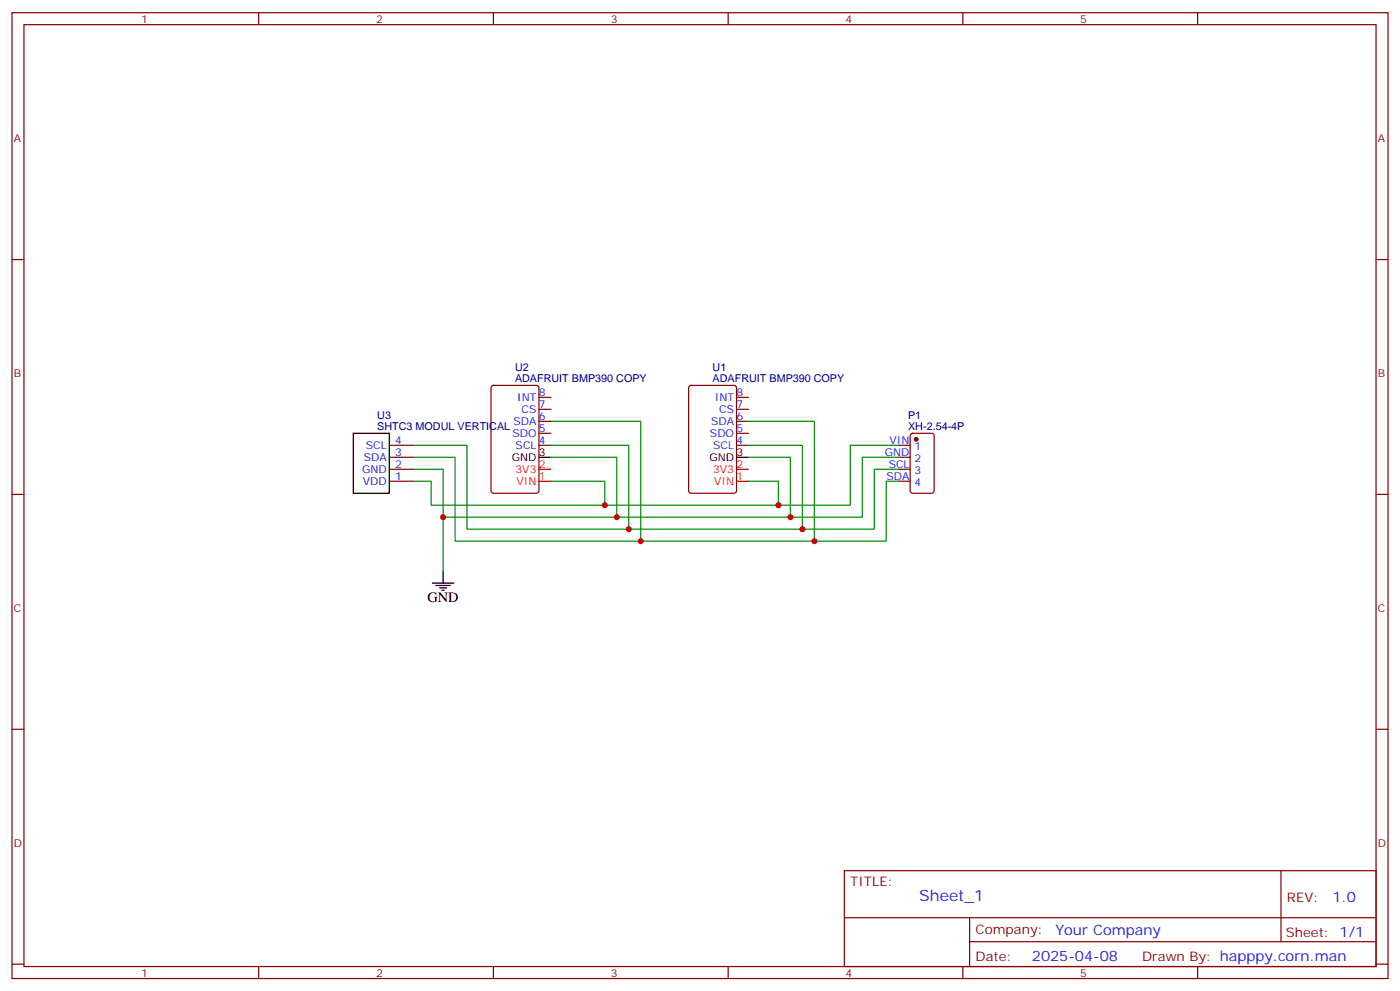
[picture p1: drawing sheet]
<svg xmlns="http://www.w3.org/2000/svg" width="412mm" height="292mm" viewBox="0 0 412 292" stroke-linecap="round" stroke-linejoin="round" font-family="sans-serif">
<g fill="none" stroke="#870000" stroke-width=".35">
<path d="M3.5 3.7h405.4v284.4h-405.4zM7.1 7.3h398.2v277.3h-398.2zM76.2 3.7v3.6M145.3 3.7v3.6M214.5 3.7v3.6M283.6 3.7v3.6M352.8 3.7v3.6M3.5 76.4h3.6M405.3 76.4h3.6M144.9 113.7l.4-.2h12.7l.7 .4v30.6l-.4 .6-13 .1-.6-.5-.1-30.5zM158.7 117h3.6M203.1 113.7l.5-.2h12.7l.6 .4 .1 30.6-.5 .6-12.9 .1-.7-.5-.1-30.5z"/>
<path d="M217 117h3.5M114.7 131.1h7M114.7 138.1h7M114.7 134.6h7M158.7 124h3.6M158.7 120.5h3.6M158.7 131.1h3.6M158.7 127.6h3.6M217 124h3.5M217 120.5h3.5M217 131.1h3.5M217 127.6h3.5"/>
<path d="M264.6 131.1h3.5M264.6 138.1h3.5M264.6 134.6h3.5M268.3 127.8l.5-.2h5.7l.6 .4 .1 16.5-.5 .6-5.9 .1-.6-.5-.1-16.4zM3.5 145.6h3.6M114.7 141.7h7M264.6 141.7h3.5M405.3 145.6h3.6M3.5 214.7h3.6M405.3 214.7h3.6M248.7 256.3h156.6v28.3h-156.6zM377.3 256.4v20.8"/>
<path d="M248.7 270.2h156.5M285.6 277.2h119.6M285.6 270.2v14.1M3.5 283.8h3.6M76.2 284.6v3.5M145.3 284.6v3.5M214.5 284.6v3.5M283.6 284.6v3.5M352.8 284.6v3.5M405.3 283.8h3.6"/>
</g>
<path d="M158.7 138.1h3.6M217 138.1h3.5M158.7 141.7h3.6M217 141.7h3.5" fill="none" stroke="#f00" stroke-width=".35"/>
<path d="M104.1 127.6h10.6v17.6h-10.6zM158.7 134.6h3.6M217 134.6h3.5M127.4 171.7h6.3M128.4 172.4h4.2M129.5 173.1h2.1M130.2 173.8h.7M130.5 168.1v3.6" fill="none" stroke="#000" stroke-width=".35"/>
<g fill="none" stroke="#008700" stroke-width=".35">
<path d="M121.7 138.1h8.8v14.2h51.2M121.7 134.6h12.4v24.7h54.6M121.7 131.1h15.9v24.7h47.6M162.3 134.6h19.4v17.7h51.1v-17.7h-12.3M162.3 131.1h22.9v24.7h51.2v-24.7h-15.9M162.3 124h26.4v35.3h51.2v-35.3h-19.4M264.6 138.1h-7.1v17.7h-21.1M264.6 134.6h-10.6v17.7h-21.2M264.6 131.1h-14.1v17.6h-21.2M121.7 141.7h5.3v7h51.2M130.5 152.3v15.8M162.3 141.7h15.9v7h51.1v-7h-8.8"/>
<path d="M264.6 141.7h-3.5v17.6h-21.2"/>
</g>
<circle cx="269.9" cy="129.3" r=".53" fill="#870000" stroke="#870000" stroke-width=".35"/>
<g fill="#c00">
<circle cx="178.2" cy="148.7" r=".88"/>
<circle cx="181.7" cy="152.3" r=".88"/>
<circle cx="188.7" cy="159.3" r=".88"/>
<circle cx="185.2" cy="155.8" r=".88"/>
<circle cx="239.9" cy="159.3" r=".88"/>
<circle cx="236.4" cy="155.8" r=".88"/>
<circle cx="232.8" cy="152.3" r=".88"/>
<circle cx="229.3" cy="148.7" r=".88"/>
<circle cx="130.5" cy="152.3" r=".88"/>
</g>
<text font-size="4.6" fill="#00f" x="270.8" y="265.4">Sheet_1</text>
<text font-size="4.2" x="125.9" y="177.3">GND</text>
<g font-size="4.2" fill="#00f">
<text x="392.5" y="265.6">1.0</text>
<text x="310.9" y="275.2">Your Company</text>
<text x="304" y="283">2025-04-08</text>
</g>
<g font-size="3.9" fill="#800">
<text x="250.5" y="260.9">TITLE:</text>
<text x="379.1" y="265.6">REV:</text>
<text x="287.4" y="275.1">Company:</text>
<text x="378.7" y="275.7">Sheet: 1/1</text>
<text x="287.4" y="282.8">Date:</text>
<text x="336.4" y="282.9">Drawn By: happpy.corn.man</text>
</g>
<g font-size="3.2" fill="#800">
<text x="41.6" y="6.7">1</text>
<text x="110.8" y="6.7">2</text>
<text x="179.9" y="6.7">3</text>
<text x="249.1" y="6.7">4</text>
<text x="318.2" y="6.7">5</text>
<text x="4.1" y="41.8">A</text>
<text x="405.9" y="41.8">A</text>
<text x="4.1" y="111">B</text>
<text x="405.9" y="111">B</text>
<text x="4.1" y="180.1">C</text>
<text x="405.9" y="180.1">C</text>
<text x="4.1" y="249.3">D</text>
<text x="405.9" y="249.3">D</text>
<text x="41.6" y="287.5">1</text>
<text x="110.8" y="287.5">2</text>
<text x="179.9" y="287.5">3</text>
<text x="249.1" y="287.5">4</text>
<text x="318.2" y="287.5">5</text>
</g>
<g font-size="3.2" fill="#000080">
<text x="151.7" y="112.4">ADAFRUIT BMP390 COPY</text>
<text x="151.7" y="109.2">U2</text>
<text x="209.9" y="112.4">ADAFRUIT BMP390 COPY</text>
<text x="209.9" y="109.2">U1</text>
<text x="111.1" y="123.3">U3</text>
<text x="267.5" y="123.3">P1</text>
<text x="111.1" y="126.5">SHTC3 MODUL VERTICAL</text>
<text x="267.5" y="126.5">XH-2.54-4P</text>
</g>
<g font-size="3.2" fill="#00f">
<text x="152.4" y="118">INT</text>
<text x="158.7" y="116.6">8</text>
<text x="210.6" y="118">INT</text>
<text x="217" y="116.6">8</text>
<text x="151.3" y="125.1">SDA</text>
<text x="153.7" y="121.6">CS</text>
<text x="158.7" y="123.7">6</text>
<text x="158.7" y="120.2">7</text>
<text x="209.5" y="125.1">SDA</text>
<text x="211.9" y="121.6">CS</text>
<text x="217" y="123.7">6</text>
<text x="217" y="120.2">7</text>
<text x="116.4" y="130.7">4</text>
<text x="150.9" y="128.6">SDO</text>
<text x="158.7" y="130.7">4</text>
<text x="158.7" y="127.2">5</text>
<text x="209.1" y="128.6">SDO</text>
<text x="217" y="130.7">4</text>
<text x="217" y="127.2">5</text>
<text x="262.1" y="130.7">VIN</text>
<text x="107.2" y="135.7">SDA</text>
<text x="107.8" y="132.2">SCL</text>
<text x="116.4" y="137.8">2</text>
<text x="116.4" y="134.3">3</text>
<text x="151.9" y="132.2">SCL</text>
<text x="210.1" y="132.2">SCL</text>
<text x="260.7" y="134.3">GND</text>
<text x="261.8" y="137.8">SCL</text>
<text x="269.4" y="136">2</text>
<text x="269.4" y="132.5">1</text>
<text x="106.7" y="139.2">GND</text>
<text x="106.9" y="142.7">VDD</text>
<text x="116.4" y="141.3">1</text>
<text x="261.2" y="141.3">SDA</text>
<text x="269.4" y="143.1">4</text>
<text x="269.4" y="139.6">3</text>
</g>
<g font-size="3.2">
<text x="150.8" y="135.7">GND</text>
<text x="158.7" y="134.3">3</text>
<text x="209" y="135.7">GND</text>
<text x="217" y="134.3">3</text>
</g>
<g font-size="3.2" fill="#f00">
<text x="158.7" y="137.8">2</text>
<text x="217" y="137.8">2</text>
<text x="151.8" y="139.2">3V3</text>
<text x="152.2" y="142.7">VIN</text>
<text x="158.7" y="141.3">1</text>
<text x="210.1" y="139.2">3V3</text>
<text x="210.4" y="142.7">VIN</text>
<text x="217" y="141.3">1</text>
</g>
</svg>
